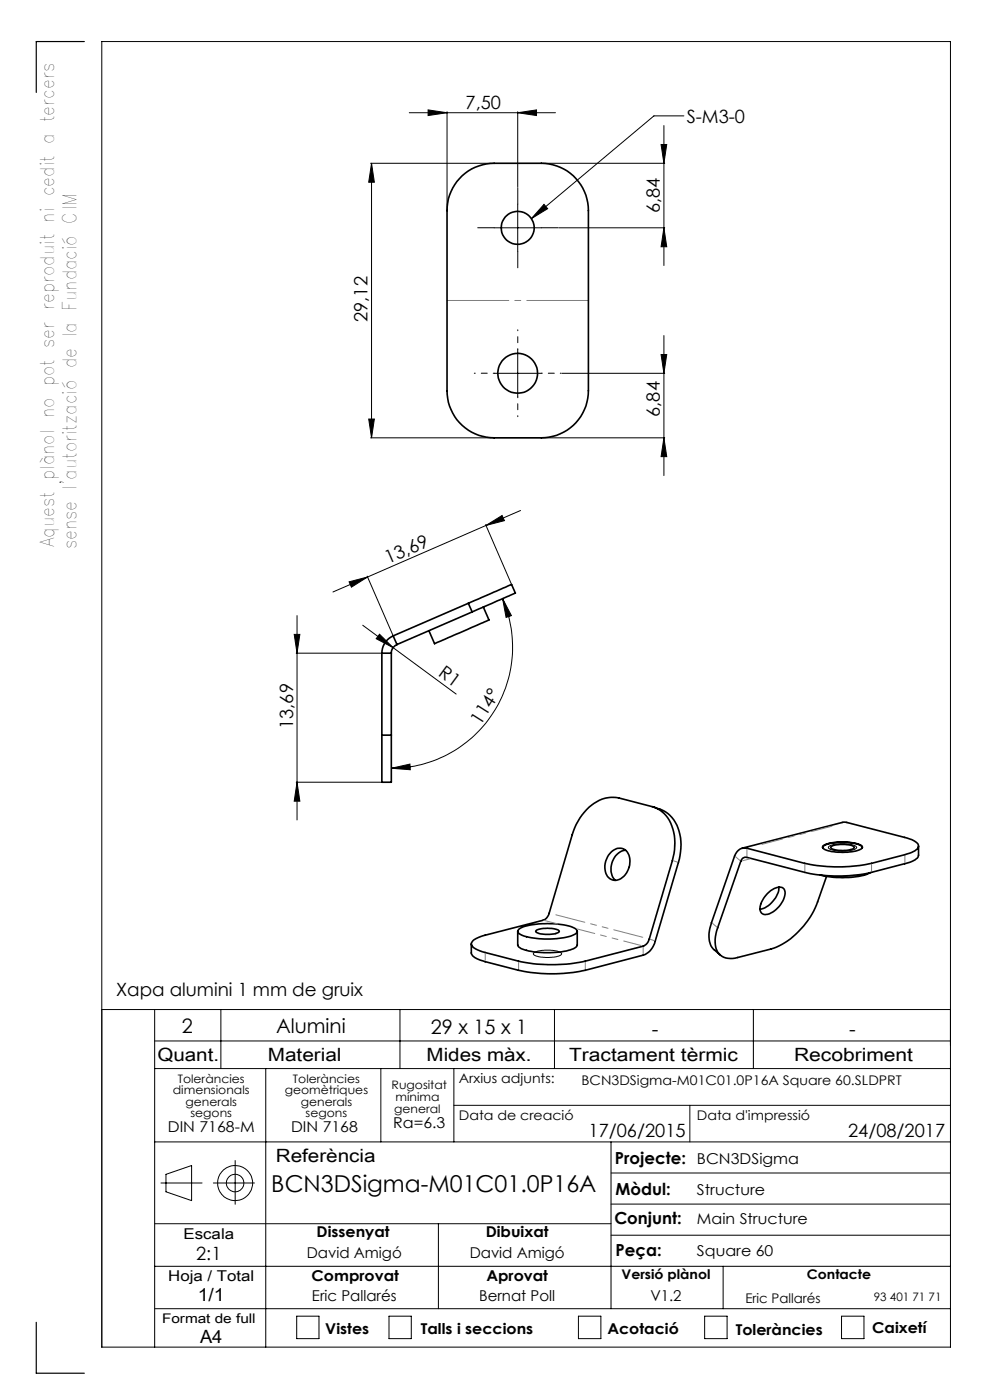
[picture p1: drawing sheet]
<svg xmlns="http://www.w3.org/2000/svg" width="210mm" height="297mm" viewBox="0 0 210 297" stroke-linecap="round" stroke-linejoin="round" font-family="sans-serif">
<g fill="none" stroke="#000" stroke-width=".21">
<path d="M78.6 34.6h26M78.8 34.6l.6 4.1h-1.2zM78.8 34.6v58.3M86.8 23.9h31M90.8 23.3l4 .6-4 .6zM94.8 23.7v20.7M109.8 23.9l4-.6v1.2zM109.8 23.7v15.9M115 34.6h26M140.2 30.7h1.2l-.6 3.9zM140.8 26.6v29.7M145.1 24.6h-6.4l-26 21.8"/>
<path d="M104.8 48.3h10M109.8 43.3v10M115.4 43.4l.8 .9-3.5 2.1zM118.5 48.3h22.5M140.8 48.3l.6 4h-1.2zM104.8 79.2h10M109.8 74.2v10M119.2 79.2h21.8M140.2 75.2h1.2l-.6 4zM140.8 71.2v29.7M78.2 88.9h1.2l-.6 4zM78.6 92.9h26"/>
<path d="M115 92.9h26M140.8 92.9l.6 4h-1.2zM103 111.3l5.4 12.5M103.1 111.5l3.4-2.1 .5 1.1zM103.1 111.5l-32.5 14.1M110.4 108.3l-7.3 3.2M62.4 134.6h1.2l-.6 4zM62.8 138.6h18M63 130.6v43.4M74 123.4l4-1-3.5 2.2zM76.9 132.6l19.9 14.6M77.9 122.2l5.4 12.5"/>
<path d="M80.5 134.5l2.9 2.9-3.6-1.9zM106.6 127l1.9 3.6-1.1 .4zM106.6 127a25.7 25.7 0 0 1-23.6 36M62.8 165.9h18M63 165.9l.6 4.1h-1.2zM83 163l4-.9v1.2zM175.8 179.6a7.6 7.6 0 0 1 5.8 0 .41 .41 0 0 1 0 .5 .41 .41 0 0 1-.4 .1l-.2 .1a7.6 7.6 0 0 1-5.2-.4zM21.6 214.2h180M32.8 214.2v71.6M46.8 214.2v12.5M84.8 214.2v12.5M113.2 202.1a7.6 7.6 0 0 1 5.9 .1v.1a2.21 2.21 0 0 1-2.1 .8 5.6 5.6 0 0 1-3.8-.6z"/>
<path d="M117.6 214.2v12.5M159.8 214.2v12.5M32.8 220.8h168.8M32.8 226.7h168.8M56.4 226.7v59.1M80.8 226.7v15.5M96.3 226.7v15.5M96.3 234.5h105.3M146.3 234.5v7.7M32.8 259.6h96.8M32.8 242.2h168.8M34.1 251h8.8"/>
<path d="M35.2 249.1l5.4-1.8v7.4l-5.4-1.9zM45.3 251h8.7M49.9 246.2v9.3M93 259.6v18M129.6 242.2v35.4M129.6 255.4h72M129.6 248.8h72M32.8 277.6h168.8M32.8 268.6h168.8M62.9 279.2h4.8v4.8h-4.8zM82.5 279.2h4.7v4.8h-4.7zM122.7 279.2h4.8v4.8h-4.8z"/>
<path d="M129.6 262h72M149.5 279.2h4.7v4.8h-4.7zM153.4 268.6v9M178.5 279.2h4.8v4.8h-4.8zM21.6 285.8h180v-277h-180v277"/>
<circle cx="49.9" cy="251" r="3.7"/>
<circle cx="49.9" cy="251" r="1.86"/>
</g>
<path d="M104.8 48.3h-3.5M109.8 53.3v3.5M109.8 43.3v-3.5M114.8 48.3h3.5" fill="none" stroke="#000" stroke-width=".21" stroke-dasharray="15.2 1.3 1.3 1.3"/>
<path d="M104.8 79.2h-4.2M109.8 74.2v-4.2M114.8 79.2h4.3M109.8 84.2v4.2" fill="none" stroke="#000" stroke-width=".21" stroke-dasharray="15.2 1.3 1.3 1.3" stroke-dashoffset="15"/>
<path d="M17.9 8.8h-10.2v10.8M7.7 280.5v10.8h10.2" fill="none" stroke="#000" stroke-width=".25"/>
<path d="M94.8 63.7h30" fill="none" stroke="#808080" stroke-width=".21" stroke-dasharray="15.2 1.3 1.3 1.3" stroke-dashoffset="2.1"/>
<g fill="#000">
<path d="M115.4 43.4l.8 .9-3.5 2.1zM80.5 134.5l2.9 2.9-3.6-1.9z"/>
<path d="M78.8 34.6l.6 4.1h-1.2zM78.2 88.9h1.2l-.6 4zM140.2 75.2h1.2l-.6 4zM140.8 92.9l.6 4h-1.2zM140.2 30.7h1.2l-.6 3.9zM140.8 48.3l.6 4h-1.2z"/>
<path d="M109.8 23.9l4-.6v1.2zM90.8 23.3l4 .6-4 .6z"/>
<path d="M74 123.4l4-1-3.5 2.2zM103.1 111.5l3.4-2.1 .5 1.1z"/>
<path d="M63 165.9l.6 4.1h-1.2zM62.4 134.6h1.2l-.6 4z"/>
<path d="M83 163l4-.9v1.2zM106.6 127l1.9 3.6-1.1 .4z"/>
</g>
<g fill="none" stroke="#000" stroke-width=".35">
<path d="M98 37.3a10 10 0 0 1 6.8-2.7h10a10 10 0 0 1 10 10.1v38.2a10 10 0 0 1-10 10h-10a10 10 0 0 1-10-10v-38.2a10.2 10.2 0 0 1 3.2-7.4zM81 138.6h2M81 138.6v17.4M83 138.6v17.4M83.4 134.9a4.1 4.1 0 0 0-2.4 3.7M83.4 134.9l.8 1.8M84.2 136.7a1.97 1.97 0 0 0-1.2 1.9M99.3 128l9.2-4 .8 1.8-9.1 4M99.3 128l-15.9 6.9M99.3 128l.9 1.8M100.2 129.8l-16 6.9M102.5 128.8l1.2 2.7-11.5 5.1-1.2-2.8"/>
<path d="M81 156v9.9h2v-9.9M81 156h2M124.9 171.3a7.1 7.1 0 0 1 6.4-2l7.1 1.8a6.9 6.9 0 0 1 4.7 6.2v3l-.5 2.3-4.9 16.6a2.16 2.16 0 0 1-1.3 1.5l-12.3 3.2a34.1 34.1 0 0 1-14.1 0l-7.1-1.8a4.4 4.4 0 0 1-2.9-1.7 1.61 1.61 0 0 1 1.5-1.5l13.7-3.7a2.06 2.06 0 0 0 1.3-1.5l4.9-16.6a13.4 13.4 0 0 1 3.5-5.8zM138.7 171.2a7.2 7.2 0 0 1 5.7 7.2v1.5l-.3 2.3-5.1 17.4a4.1 4.1 0 0 1-2.6 3l-12.3 3.2a34.1 34.1 0 0 1-14.1 0l-7.1-1.8a4.4 4.4 0 0 1-2.9-1.6v-2.2M157.4 179.9l21.5-5.5 13 3.3a4.1 4.1 0 0 1 2.9 1.6 1.52 1.52 0 0 1-1.4 1.5l-8.5 2.4a34.1 34.1 0 0 1-14.2 0l-12.3-3.3a2.15 2.15 0 0 0-2.6 1.7l-4.9 14.2a5.7 5.7 0 0 0 .4 5.5l1.5 1.3M174.5 179.8a1.36 1.36 0 0 1 1.4-.8 11.1 11.1 0 0 1 6.8 .5l.2 .3M174.6 179.5a8.2 8.2 0 0 1 5.3-.8 4.4 4.4 0 0 1 3 .9v.1a3.1 3.1 0 0 1-2.7 1l-1.9 .1a6.3 6.3 0 0 1-3.7-.9zM176.2 179.7a6 6 0 0 1 5 0v.1a3.3 3.3 0 0 1-2.9 .6 2.67 2.67 0 0 1-2.1-.6zM194.8 179.5v1.9a2.7 2.7 0 0 1-2.4 1.7l-7.5 2a32.6 32.6 0 0 1-14.2 0l-12.3-3.2a1.07 1.07 0 0 0-1.3 .8l-4.9 14.1a5.7 5.7 0 0 0 .4 5.6 3.6 3.6 0 0 0 3.9 .7l7-1.8a16.8 16.8 0 0 0 9.9-10l1.9-5.4M109.8 197.6v2.9a2.22 2.22 0 0 0 1.9 1.1 18.9 18.9 0 0 0 10-.3l.5-.4 .2-.4v-2.9M110.1 197.1a12.4 12.4 0 0 1 6.6-1.1l1.8 .1a5.6 5.6 0 0 1 3.9 1.3v.2a3.4 3.4 0 0 1-2.8 1.3 17.2 17.2 0 0 1-9.3-.7l-.5-.6zM113.8 197.4a6 6 0 0 1 4.8 .1 1.1 1.1 0 0 1-1.3 .7h-1.2a2.94 2.94 0 0 1-2.5-.6z"/>
<path d="M129.6 180.8a2.22 2.22 0 0 1 2.5-.8 2.22 2.22 0 0 1 1.5 2.2 4.1 4.1 0 0 1-2.9 4.6 2.37 2.37 0 0 1-2.4-2.8 4.8 4.8 0 0 1 1.3-3.2zM132.7 180.4a4 4 0 0 0-2.2 6.4M162.8 189.5a2.97 2.97 0 0 1 3.4-1 2.62 2.62 0 0 1-.4 3.1 4.3 4.3 0 0 1-3.8 2.4 1.52 1.52 0 0 1-.6-2.3l.6-1.1zM165.2 188.2a5.4 5.4 0 0 1-4 4.7M184.6 185.1a15.5 15.5 0 0 1-8.3 1l-2.3-.5"/>
<circle cx="109.8" cy="48.3" r="3.5"/>
<circle cx="109.8" cy="79.2" r="4.2"/>
</g>
<g fill="none" stroke="#808080" stroke-width=".21" stroke-dasharray="6.3 1.3 1.3 1.3 1.3 1.3">
<path d="M118.3 196l-3-.8M137.9 199.3l.9 .3M143.7 182.9l-.9-.3M151.1 195.9l1 .8M157 182.6l-1-.9M157.5 182.6l1.6-.4M158.4 180.2v1.5M170.7 184.8v-1.5M184.9 183.3v1.5M191.9 183v-1.5M102.9 202.3v1.4M110 205.5v-1.3"/>
<path d="M124.1 204.2v1.3M136.4 202.3v-1.3"/>
</g>
<path d="M161.6 179.1l14.9-3.8" fill="none" stroke="#808080" stroke-width=".21" stroke-dasharray="6.3 1.3 1.3 1.3 1.3 1.3" stroke-dashoffset="1.9"/>
<path d="M136 200.6l-13.5-3.5" fill="none" stroke="#808080" stroke-width=".21" stroke-dasharray="6.3 1.3 1.3 1.3 1.3 1.3" stroke-dashoffset="2.6"/>
<path d="M137 199l-19.8-5.1" fill="none" stroke="#808080" stroke-width=".21" stroke-dasharray="6.3 1.3 1.3 1.3 1.3 1.3" stroke-dashoffset="-.7"/>
<text font-size="4.9" x="57.6" y="253">BCN3DSigma-M01C01.0P16A</text>
<g font-size="4.2">
<text x="38.6" y="219">2</text>
<text x="58.6" y="219.2">Alumini</text>
<text x="91.4" y="219.4">29 x 15 x 1</text>
<text x="138.3" y="219.7">-</text>
<text x="180.1" y="219.7">-</text>
</g>
<g font-size="4">
<text x="11.5" y="116.1" transform="rotate(-90 11.5 116.1)">Aquest plànol no pot ser reproduit ni cedit a tercers</text>
<text x="16.2" y="116.6" transform="rotate(-90 16.2 116.6)">sense l'autorització de la Fundació CIM</text>
</g>
<g font-size="3.9">
<text x="98.8" y="23.1">7,50</text>
<text x="145.7" y="26.1">S-M3-0</text>
<text x="140" y="45.3" transform="rotate(-90 140 45.3)">6,84</text>
<text x="78" y="68.3" transform="rotate(-90 78 68.3)">29,12</text>
<text x="140" y="88.4" transform="rotate(-90 140 88.4)">6,84</text>
<text x="82.3" y="119.6" transform="rotate(-23 82.3 119.6)">13,69</text>
<text x="92.8" y="143.3" transform="rotate(36 92.8 143.3)">R1</text>
<text x="62.2" y="154.6" transform="rotate(-90 62.2 154.6)">13,69</text>
<text x="101.9" y="153.9" transform="rotate(-58 101.9 153.9)">114°</text>
<text x="24.6" y="211.2">Xapa alumini 1 mm de gruix</text>
<text x="33.4" y="225">Quant.</text>
<text x="56.8" y="225">Material</text>
<text x="90.5" y="225">Mides màx.</text>
<text x="120.7" y="225">Tractament tèrmic</text>
<text x="168.4" y="225">Recobriment</text>
<text x="124.8" y="241.3">17/06/2015</text>
<text x="179.9" y="241.3">24/08/2017</text>
<text x="58.5" y="246.5">Referència</text>
<text x="41.6" y="267.2">2:1</text>
<text x="41.9" y="276.1">1/1</text>
<text x="42.4" y="284.9">A4</text>
</g>
<g font-size="3.5">
<text x="130.5" y="246.8">Projecte:</text>
<text x="130.6" y="253.4">Mòdul:</text>
<text x="130.3" y="259.8">Conjunt:</text>
<text x="130.6" y="266.4">Peça:</text>
</g>
<g font-size="3.2">
<text x="83.4" y="239.3">Ra=6.3</text>
<text x="35.6" y="240.1">DIN 7168-M</text>
<text x="61.7" y="240.1">DIN 7168</text>
<text x="147.8" y="246.8">BCN3DSigma</text>
<text x="147.8" y="253.4">Structure</text>
<text x="38.9" y="262.9">Escala</text>
<text x="67.2" y="262.5">Dissenyat</text>
<text x="103" y="262.5">Dibuixat</text>
<text x="147.8" y="259.8">Main Structure</text>
<text x="65.1" y="266.8">David Amigó</text>
<text x="99.6" y="266.8">David Amigó</text>
<text x="147.8" y="266.4">Square 60</text>
<text x="35.7" y="271.7">Hoja / Total</text>
<text x="66.1" y="271.7">Comprovat</text>
<text x="103.2" y="271.7">Aprovat</text>
<text x="66.2" y="276.1">Eric Pallarés</text>
<text x="101.6" y="276.1">Bernat Poll</text>
<text x="138" y="276.1">V1.2</text>
<text x="69" y="283.1">Vistes</text>
<text x="89.3" y="283.1">Talls i seccions</text>
<text x="128.8" y="283.1">Acotació</text>
<text x="156.1" y="283.2">Toleràncies</text>
<text x="185" y="282.8">Caixetí</text>
</g>
<g font-size="2.8">
<text x="97.3" y="229.6">Arxius adjunts:</text>
<text x="123.3" y="230.2">BCN3DSigma-M01C01.0P16A Square 60.SLDPRT</text>
<text x="97.3" y="237.7">Data de creació</text>
<text x="147.8" y="237.7">Data d'impressió</text>
<text x="131.8" y="271.4">Versió plànol</text>
<text x="171.2" y="271.4">Contacte</text>
<text x="34.4" y="280.7">Format de full</text>
<text x="158.1" y="276.3">Eric Pallarés</text>
</g>
<g font-size="2.5">
<text x="36.7" y="232.1">dimensionals</text>
<text x="37.7" y="229.6">Toleràncies</text>
<text x="60.4" y="232.1">geomètriques</text>
<text x="62.1" y="229.6">Toleràncies</text>
<text x="83.1" y="231">Rugositat</text>
<text x="83.9" y="233.5">mínima</text>
<text x="39.4" y="234.6">generals</text>
<text x="40.4" y="237.1">segons</text>
<text x="63.8" y="234.6">generals</text>
<text x="64.8" y="237.1">segons</text>
<text x="83.6" y="236.2">general</text>
<text x="185.4" y="276.1">93 401 71 71</text>
</g>
</svg>
